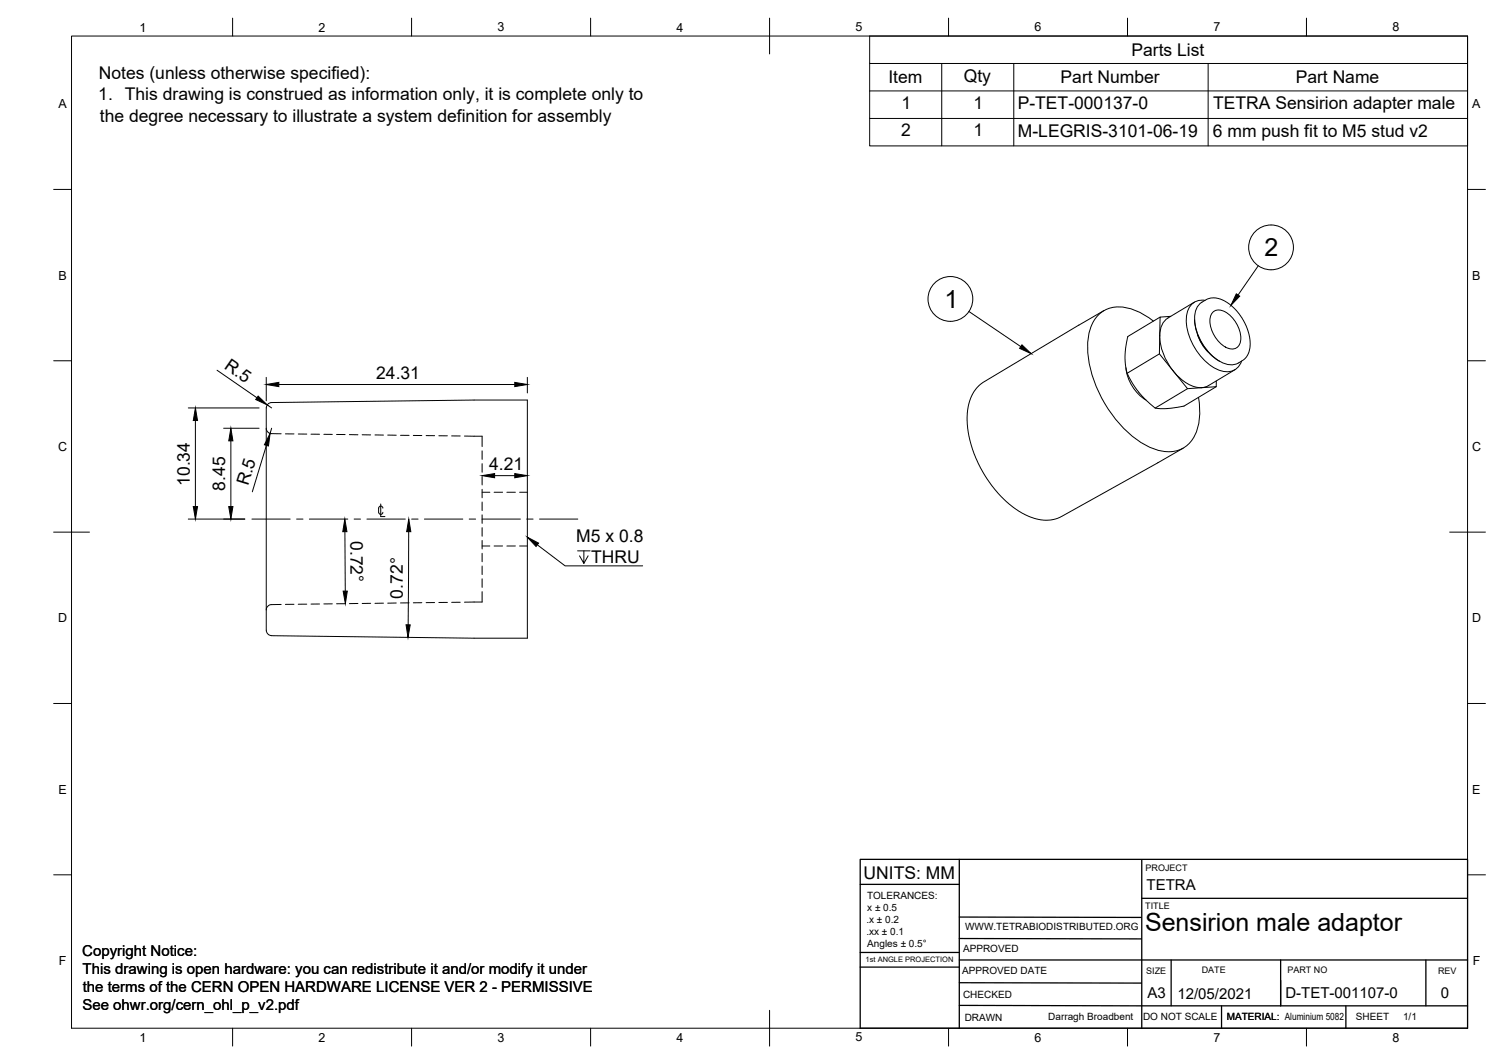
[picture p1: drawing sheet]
<svg xmlns="http://www.w3.org/2000/svg" width="420mm" height="297mm" viewBox="0 0 420 297" stroke-linecap="round" stroke-linejoin="round" font-family="sans-serif">
<!-- layer: Visible -->
<g fill="none" stroke="#000" stroke-width=".28">
<path d="M301.4 90.8l-26.7 15.9-1.8 1.5-1.2 1.9-1 2.6-.5 2.8 .1 4.2 .6 3 1.2 4 1.7 3.8 1.9 3.1 2.4 3.3 3.8 3.8 2 1.5 2.3 1.4 1.7 .7 2.4 .7 2.3 .2 1.7-.2 2.2-.8 34.1-19.1M308.4 86.7l-7 4.1M322.2 89.6a15.2 15.2 0 0 0-10.9-3.8 8.9 8.9 0 0 0-7.3 8.5 32 32 0 0 0 7.7 22.7 23.5 23.5 0 0 0 13.1 9 8.3 8.3 0 0 0 9.9-6.9 19.7 19.7 0 0 0 .1-8.2M323.9 98.8l-9 5.4M324 93.6l-.1 5.2 3.9 4.8M324 93.7a16.3 16.3 0 0 0 3.8 9.9M324.1 88.5l-9 5.4-.6 2.8-.2 4 .6 3.5 1.1 2.2 1.6 2.5 3.5 3.6a4.4 4.4 0 0 0 4.1 1.6l5.6-.7 9-5.4M326.3 88.8a5.5 5.5 0 0 0-2.3 4.9M327.1 88.3l-3 .2-.1 5.1M333.7 84.4l-7.5 4.4M333.7 89.2a14.5 14.5 0 0 0 6.7 11.5M334.5 93.4a11.9 11.9 0 0 0 2.9 4.8"/>
<path d="M335.7 84.4l1.4-.8 1.1-.4h1.3l1.6 .4 1.6 .8 1.3 1 1.5 1.4 1.4 1.9 1.2 2.3 .8 2.1 .3 2.2v1.4l-.3 1.6-.7 1.3-.7 .8-1.6 1M335.8 84.4a6.2 6.2 0 0 0-1.8 6.8 14.2 14.2 0 0 0 8.7 10.5 4.2 4.2 0 0 0 3.3-.4M336.7 83.8a4.4 4.4 0 0 0-5.2 4.5 16.2 16.2 0 0 0 9 15 4.5 4.5 0 0 0 6.4-2.5M339 87a3.3 3.3 0 0 1 4 .5 8.5 8.5 0 0 1 3.4 8.4 2.55 2.55 0 0 1-4.1 1 8.5 8.5 0 0 1-4-8.9zM74.4 113.9v62.1M74.4 113.9a1.49 1.49 0 0 1 1.5-1.5l56.5-.7h14.9v66.5h-14.9l-56.5-.7a1.54 1.54 0 0 1-1.5-1.5M314.5 102.7a12.1 12.1 0 0 0 5.6 9M327.8 103.6l3.9 4.9 4-.3M327.8 103.6a10.4 10.4 0 0 0 7.9 4.6M331.7 108.5l-9 5.4M337.6 107.7l-1.9 .5M339.8 106.3v1.7l-4.1 .2"/>
<path d="M340.4 100.7l.3 .2M345 103.2l-7.4 4.5"/>
</g>
<!-- layer: Hidden -->
<g fill="none" stroke="#000" stroke-width=".28">
<path d="M74.4 119.6a1.52 1.52 0 0 0 1.5 1.5h2.6M79.7 121.1h2.4M83.3 121.2h2.4M86.9 121.2h2.4M90.5 121.2l2.3 .1M94 121.3h2.4M97.6 121.3l2.4 .1M101.2 121.4h2.3M104.8 121.4l2.3 .1M108.3 121.5h2.4M111.9 121.5h2.4M115.5 121.6h2.3"/>
<path d="M119 121.6h2.4M122.6 121.7h2.4M126.2 121.7h2.4M129.8 121.7l4.9 .1v2.9M134.7 125.9v2.4M134.7 129.4v2.4M134.7 133v2.4M134.7 136.6v2.4M134.7 137.4h2.1M138 137.4h2.4M141.6 137.4h2.4M145.2 137.4h2.1"/>
<path d="M134.7 140.2v2.3M134.7 143.7v2.4M134.7 147.3v2.4M134.7 150.9v2.4M134.7 154.5v2.3M134.7 158v2.4M134.7 152.4h2.1M138 152.4h2.4M141.6 152.4h2.4M145.2 152.4h2.1M78.5 168.7l-2.6 .1a1.52 1.52 0 0 0-1.5 1.5M82.1 168.7h-2.4"/>
<path d="M85.7 168.7h-2.4M89.3 168.6h-2.4M92.8 168.6h-2.3M96.4 168.5l-2.4 .1M100 168.5h-2.4M103.5 168.4l-2.3 .1M107.1 168.4h-2.3M110.7 168.3l-2.4 .1M114.3 168.3h-2.4M117.8 168.3h-2.3M121.4 168.2h-2.4M125 168.2h-2.4"/>
<path d="M128.6 168.1l-2.4 .1M134.7 161.6v2.4M134.7 165.2v2.9h-4.9"/>
</g>
<!-- layer: Border -->
<g fill="none" stroke="#000" stroke-width=".28">
<path d="M20 10.1h390v276.9h-390zM65 5.1v5M115 5.1v5M165 5.1v5M215 5.1v10M265 5.1v5M315 5.1v5M365 5.1v5M15 52.9h5M410 52.9h5M15 100.7h5M410 100.7h5"/>
<path d="M15 148.6h10M405 148.6h10M15 196.4h5M410 196.4h5M15 244.2h5M410 244.2h5M65 287v5M115 287v5M165 287v5M215 282.1v9.9M265 287v5M315 287v5"/>
<path d="M365 287v5"/>
</g>
<!-- layer: BOM -->
<g fill="none" stroke="#000" stroke-width=".28">
<path d="M243 10.1h167v30.6h-167zM243 17.7h167M263.1 17.7v23M283.2 17.7v23M337.5 17.7v23M243 25.4h167M243 33.1h167M351.5 74.2l-5.6 8.2M270.7 87l14.5 9.8"/>
<circle cx="355.1" cy="69.1" r="6.3"/>
<circle cx="265.5" cy="83.5" r="6.3"/>
</g>
<!-- layer: TitleBlock -->
<g fill="none" stroke="#000" stroke-width=".36">
<path d="M268 239.9v47.1M410 239.9h-169.7v47.1h169.7v-46.9M240.3 246.9h27.7M268 256l50.8 .1M319 250.8h90.9M319 240.1v46.9M240.3 265.9h27.7M240.3 270h27.7M268 268h142M268 274.3l50.9 .2M268 262l50.9 .1M327.2 268v12.8"/>
<path d="M357.8 268v12.8M398.3 268v12.8M268 280.7l142 .1M341.2 280.8v6.2M376 280.8v6.2"/>
</g>
<!-- layer: BOM -->
<path d="M285.5 96.3l2.6 2.4-3.3-1.5zM345.4 82l.9 .7-2.4 2.5z" fill="#000" stroke="#000" stroke-width=".28"/>
<!-- layer: Center Lines -->
<path d="M70.4 144.9h10.7M82.9 144.9h1.7M86.4 144.9h10.8M98.9 144.9h1.8M102.5 144.9h10.7M115 144.9h1.8M118.6 144.9h10.7M131.1 144.9h1.8M134.6 144.9h10.8M147.2 144.9h1.7M150.7 144.9h10.7" fill="none" stroke="#000" stroke-width=".28"/>
<!-- layer: Annotations -->
<path d="M105.8 141.9v1.1M105.8 141.9a.58 .58 0 0 1 .6-.6 .58 .58 0 0 1 .6 .6M105.8 143a.58 .58 0 0 0 .6 .6 .58 .58 0 0 0 .6-.6M106.4 140.7v3.5h1.1M150.1 152.1l7.8 5.9h21.6M161.4 153.8h3.4M163.1 153.8v3.5l-1.2-2.1M164.3 155.2l-1.2 2.1" fill="none" stroke="#000" stroke-width=".28"/>
<!-- layer: Dimensions -->
<g fill="none" stroke="#000" stroke-width=".28">
<path d="M52.6 113.9h19.8M54.6 117.4v24M60.6 103.4l11.2 7.6M62.5 119.6h9.9M74.4 105.4v6.5M74.7 113l1.2 .9M75.9 119.6l-.4 1.4M77.9 107.3h65.9M147.3 105.4v4.3M64.5 123.1v18.3M74.4 124.3l-3.9 13M138.2 132.8h5.6"/>
<path d="M52.6 144.9h15.8M96.4 148.4l.1 16.6M114.2 148.4l-.2 26"/>
</g>
<g fill="#000" stroke="#000" stroke-width=".28">
<path d="M54.6 113.9l.6 3.5h-1.2zM72.1 110.6l2.6 2.4-3.3-1.5zM74.4 107.3l3.5-.5v1.1zM143.8 106.8l3.5 .5-3.5 .6zM64.5 119.6l.6 3.5h-1.2zM75.5 121l-.5 3.5-1.1-.3zM134.7 132.8l3.5-.6v1.2zM143.8 132.2l3.5 .6-3.5 .6zM54 141.4h1.2l-.6 3.5zM63.9 141.4h1.2l-.6 3.5zM96.3 144.9l.6 3.5h-1.1zM114.2 144.9l.6 3.5h-1.2z"/>
<path d="M95.9 165h1.1l-.5 3.5zM113.4 174.4h1.2l-.6 3.5z"/>
</g>
<!-- layer: Annotations -->
<path d="M147.3 150l3.2 1.6-.7 1z" fill="#000" stroke="#000" stroke-width=".28"/>
<g font-size="7">
<text x="353.2" y="71.6">2</text>
<text x="263.8" y="86">1</text>
<text x="319.9" y="259.8">Sensirion male adaptor</text>
</g>
<g font-size="4.9">
<text x="316.1" y="15.6">Parts List</text>
<text x="27.6" y="22.1">Notes (unless otherwise specified):</text>
<text x="248.2" y="23.3">Item</text>
<text x="269.3" y="22.8">Qty</text>
<text x="296.3" y="23.3">Part Number</text>
<text x="362" y="23.3">Part Name</text>
<text x="27.5" y="28.1">1. This drawing is construed as information only, it is complete only to</text>
<text x="27.9" y="33.9">the degree necessary to illustrate a system definition for assembly</text>
<text x="251.8" y="30.4">1</text>
<text x="272" y="30.4">1</text>
<text x="284.3" y="30.4">P-TET-000137-0</text>
<text x="338.9" y="30.4">TETRA Sensirion adapter male</text>
<text x="251.7" y="38.1">2</text>
<text x="272" y="38.1">1</text>
<text x="284.4" y="38.1">M-LEGRIS-3101-06-19</text>
<text x="338.8" y="38.1">6 mm push fit to M5 stud v2</text>
<text x="62.4" y="102.7" transform="rotate(35 62.4 102.7)">R.5</text>
<text x="105.1" y="105.8">24.31</text>
<text x="136.7" y="131.3">4.21</text>
<text x="53" y="135.7" transform="rotate(-90 53 135.7)">10.34</text>
<text x="62.9" y="137" transform="rotate(-90 62.9 137)">8.45</text>
<text x="69.3" y="135.8" transform="rotate(-73 69.3 135.8)">R.5</text>
<text x="97.9" y="151" transform="rotate(90 97.9 151)">0.72°</text>
<text x="161" y="151.4">M5 x 0.8</text>
<text x="165.2" y="157.3">THRU</text>
<text x="112.5" y="167.1" transform="rotate(-90 112.5 167.1)">0.72°</text>
<text x="241.3" y="245.3">UNITS: MM</text>
</g>
<g font-size="4.2">
<text x="320.3" y="248.4">TETRA</text>
<text x="23" y="266.9">Copyright Notice:</text>
<text x="23.1" y="272">This drawing is open hardware: you can redistribute it and/or modify it under</text>
<text x="23.1" y="277">the terms of the CERN OPEN HARDWARE LICENSE VER 2 - PERMISSIVE</text>
<text x="320.5" y="278.6">A3</text>
<text x="328.9" y="278.8">12/05/2021</text>
<text x="359.1" y="278.7">D-TET-001107-0</text>
<text x="402.5" y="278.6">0</text>
<text x="23" y="282.1">See ohwr.org/cern_ohl_p_v2.pdf</text>
</g>
<g font-size="3.5">
<text x="39" y="8.8">1</text>
<text x="89" y="8.8">2</text>
<text x="139" y="8.8">3</text>
<text x="189" y="8.8">4</text>
<text x="239" y="8.8">5</text>
<text x="289" y="8.8">6</text>
<text x="339" y="8.8">7</text>
<text x="389" y="8.8">8</text>
<text x="16.3" y="30.2">A</text>
<text x="411.3" y="30.2">A</text>
<text x="16.3" y="78">B</text>
<text x="411.3" y="78">B</text>
<text x="16.2" y="125.9">C</text>
<text x="411.2" y="125.9">C</text>
<text x="16.2" y="173.7">D</text>
<text x="411.2" y="173.7">D</text>
<text x="16.3" y="221.6">E</text>
<text x="411.3" y="221.6">E</text>
<text x="16.4" y="269.4">F</text>
<text x="411.4" y="269.4">F</text>
<text x="39" y="290.8">1</text>
<text x="89" y="290.8">2</text>
<text x="139" y="290.8">3</text>
<text x="189" y="290.8">4</text>
<text x="239" y="290.8">5</text>
<text x="289" y="290.8">6</text>
<text x="339" y="290.8">7</text>
<text x="389" y="290.8">8</text>
</g>
<g font-size="2.8">
<text x="242.2" y="250.9">TOLERANCES:</text>
<text x="242" y="257.6">.x ± 0.2</text>
<text x="242.3" y="254.3">x ± 0.5</text>
<text x="242" y="261">.xx ± 0.1</text>
<text x="269.6" y="259.7">WWW.TETRABIODISTRIBUTED.ORG</text>
<text x="242.3" y="264.3">Angles ± 0.5°</text>
<text x="269" y="265.9">APPROVED</text>
<text x="268.8" y="272">APPROVED DATE</text>
<text x="269" y="278.5">CHECKED</text>
<text x="269.5" y="285">DRAWN</text>
<text x="292.9" y="284.7">Darragh Broadbent</text>
<text x="319.3" y="284.8">DO NOT SCALE</text>
<text x="342.7" y="284.8">MATERIAL: Aluminium 5082</text>
<text x="378.8" y="284.8">SHEET</text>
<text x="392" y="284.8">1/1</text>
</g>
<g font-size="2.5">
<text x="320" y="243.3">PROJECT</text>
<text x="320" y="253.8">TITLE</text>
<text x="320.2" y="271.9">SIZE</text>
<text x="335.7" y="271.7">DATE</text>
<text x="359.6" y="271.8">PART NO</text>
<text x="401.7" y="271.8">REV</text>
</g>
<text font-size="2.1" x="241.8" y="268.5">1st ANGLE PROJECTION</text>
</svg>
